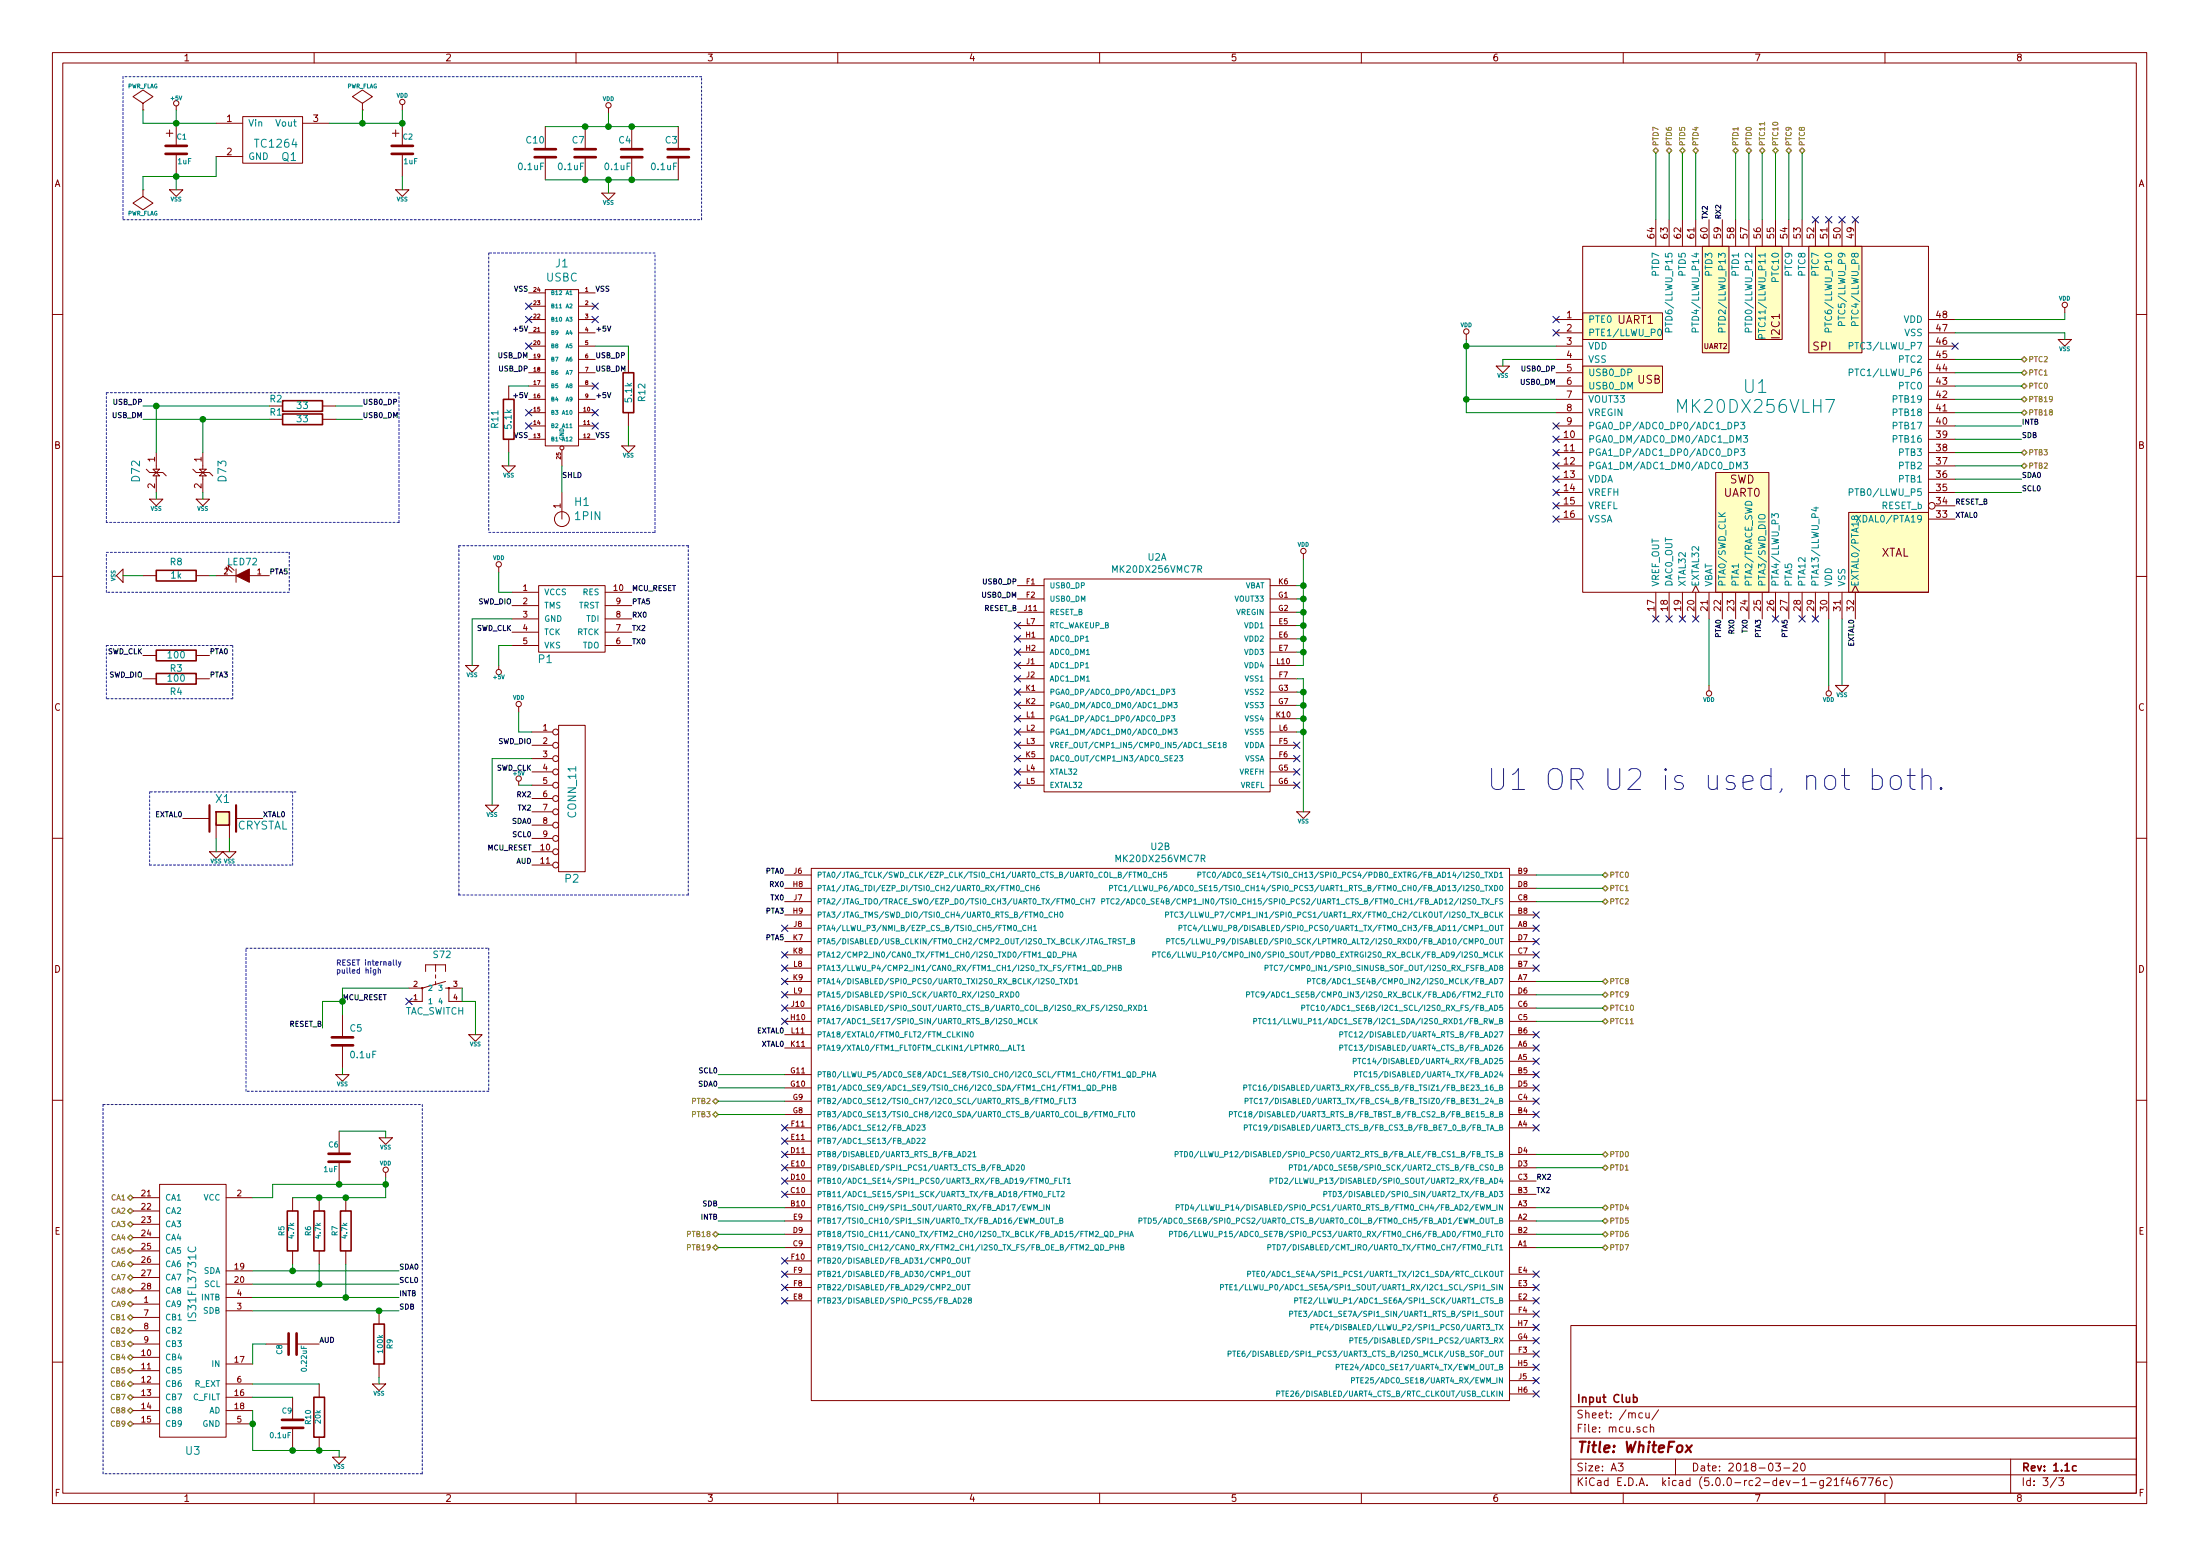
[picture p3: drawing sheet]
EESchema Schematic File Version 4
EELAYER 26 0
EELAYER END
$Descr A3 16535 11693
encoding utf-8
Sheet 3 3
Title "WhiteFox"
Date "2018-03-20"
Rev "1.1c"
Comp "Input Club"
Comment1 ""
Comment2 ""
Comment3 ""
Comment4 ""
$EndDescr
$Comp
L inputclub:R R8
U 1 1
P 1325 4325
F 0 "R8" V 1425 4325 50  0000 C CNN
F 1 "1k" V 1325 4325 50  0000 C CNN
F 2 "footprints:SMD-0402" V 1225 4325 60  0001 C CNN
F 3 "" H 1325 4325 60  0001 C CNN
	1    1325 4325
	0    1    -1   0   
$EndComp
$Comp
L inputclub:LED LED72
U 1 1
P 1825 4325
F 0 "LED72" H 1825 4225 50  0000 C CNN
F 1 "LED" V 1925 4475 50  0001 C CNN
F 2 "footprints:LED-0603" H 1825 4425 60  0001 C CNN
F 3 "" H 1825 4325 60  0001 C CNN
	1    1825 4325
	-1   0    0    1   
$EndComp
$Comp
L inputclub:C C5
U 1 1
P 2575 7825
F 0 "C5" H 2625 7925 50  0000 L CNN
F 1 "0.1uF" H 2625 7725 50  0000 L CNN
F 2 "footprints:SMD-0402" V 2475 7825 60  0001 C CNN
F 3 "" H 2575 7825 60  0001 C CNN
	1    2575 7825
	1    0    0    -1  
$EndComp
$Comp
L inputclub:C C4
U 1 1
P 4750 1150
F 0 "C4" H 4750 1250 50  0000 L CNN
F 1 "0.1uF" H 4750 1050 50  0000 L CNN
F 2 "footprints:SMD-0402" V 4600 1150 50  0001 C CNN
F 3 "" H 4750 1150 60  0001 C CNN
	1    4750 1150
	-1   0    0    -1  
$EndComp
Text HLabel 15200 3500 2    40   3State ~ 0
PTB2
Text HLabel 15200 3400 2    40   3State ~ 0
PTB3
$Comp
L inputclub:VSS #PWR01
U 1 1
P 4575 1450
F 0 "#PWR01" H 4575 1450 30  0001 C CNN
F 1 "VSS" H 4575 1380 30  0000 C CNN
F 2 "" H 4575 1450 60  0001 C CNN
F 3 "" H 4575 1450 60  0001 C CNN
	1    4575 1450
	1    0    0    -1  
$EndComp
$Comp
L inputclub:VSS #PWR03
U 1 1
P 3575 7775
F 0 "#PWR03" H 3575 7775 30  0001 C CNN
F 1 "VSS" H 3575 7705 30  0000 C CNN
F 2 "" H 3575 7775 60  0001 C CNN
F 3 "" H 3575 7775 60  0001 C CNN
	1    3575 7775
	1    0    0    -1  
$EndComp
$Comp
L inputclub:VSS #PWR04
U 1 1
P 2575 8075
F 0 "#PWR04" H 2575 8075 30  0001 C CNN
F 1 "VSS" H 2575 8005 30  0000 C CNN
F 2 "" H 2575 8075 60  0001 C CNN
F 3 "" H 2575 8075 60  0001 C CNN
	1    2575 8075
	1    0    0    -1  
$EndComp
$Comp
L inputclub:VSS #PWR05
U 1 1
P 925 4325
F 0 "#PWR05" H 925 4325 30  0001 C CNN
F 1 "VSS" H 925 4255 30  0000 C CNN
F 2 "" H 925 4325 60  0001 C CNN
F 3 "" H 925 4325 60  0001 C CNN
	1    925  4325
	0    1    -1   0   
$EndComp
NoConn ~ 3075 7525
Text HLabel 15200 2900 2    40   3State ~ 0
PTC0
$Comp
L inputclub:VDD #PWR06
U 1 1
P 4575 850
F 0 "#PWR06" H 4575 950 30  0001 C CNN
F 1 "VDD" H 4575 960 30  0000 C CNN
F 2 "" H 4575 850 60  0000 C CNN
F 3 "" H 4575 850 60  0000 C CNN
	1    4575 850 
	1    0    0    -1  
$EndComp
$Comp
L inputclub:R R2
U 1 1
P 2275 3050
F 0 "R2" V 2325 3250 50  0000 C CNN
F 1 "33" V 2275 3050 50  0000 C CNN
F 2 "footprints:SMD-0402" V 2175 3050 50  0001 C CNN
F 3 "" H 2275 3050 60  0001 C CNN
	1    2275 3050
	0    -1   -1   0   
$EndComp
$Comp
L inputclub:R R1
U 1 1
P 2275 3150
F 0 "R1" V 2325 3350 50  0000 C CNN
F 1 "33" V 2275 3150 50  0000 C CNN
F 2 "footprints:SMD-0402" V 2375 3150 50  0001 C CNN
F 3 "" H 2275 3150 60  0001 C CNN
	1    2275 3150
	0    -1   -1   0   
$EndComp
Text Label 4475 2800 0    39   ~ 0
USB_DM
Text Label 4475 2700 0    39   ~ 0
USB_DP
Text Label 1075 3050 2    39   ~ 0
USB_DP
$Comp
L inputclub:VSS #PWR09
U 1 1
P 3550 5000
F 0 "#PWR09" H 3550 5000 30  0001 C CNN
F 1 "VSS" H 3550 4930 30  0000 C CNN
F 2 "" H 3550 5000 60  0000 C CNN
F 3 "" H 3550 5000 60  0000 C CNN
	1    3550 5000
	1    0    0    -1  
$EndComp
Text Label 1075 4925 2    39   ~ 0
SWD_CLK
Text Label 1075 5100 2    39   ~ 0
SWD_DIO
Text Label 3850 4750 2    39   ~ 0
SWD_CLK
Text Label 3850 4550 2    39   ~ 0
SWD_DIO
$Comp
L inputclub:VSS #PWR010
U 1 1
P 1325 1425
F 0 "#PWR010" H 1325 1425 30  0001 C CNN
F 1 "VSS" H 1325 1355 30  0000 C CNN
F 2 "" H 1325 1425 60  0000 C CNN
F 3 "" H 1325 1425 60  0000 C CNN
	1    1325 1425
	1    0    0    -1  
$EndComp
$Comp
L inputclub:+5V #PWR011
U 1 1
P 3750 5000
F 0 "#PWR011" H 3750 5090 20  0001 C CNN
F 1 "+5V" H 3750 5090 30  0000 C CNN
F 2 "" H 3750 5000 60  0000 C CNN
F 3 "" H 3750 5000 60  0000 C CNN
	1    3750 5000
	-1   0    0    1   
$EndComp
$Comp
L inputclub:PWR_FLAG #FLG012
U 1 1
P 1075 825
F 0 "#FLG012" H 1075 920 30  0001 C CNN
F 1 "PWR_FLAG" H 1075 1005 30  0000 C CNN
F 2 "" H 1075 825 60  0000 C CNN
F 3 "" H 1075 825 60  0000 C CNN
	1    1075 825 
	1    0    0    -1  
$EndComp
$Comp
L inputclub:PWR_FLAG #FLG013
U 1 1
P 1075 1425
F 0 "#FLG013" H 1075 1520 30  0001 C CNN
F 1 "PWR_FLAG" H 1075 1605 30  0000 C CNN
F 2 "" H 1075 1425 60  0000 C CNN
F 3 "" H 1075 1425 60  0000 C CNN
	1    1075 1425
	-1   0    0    1   
$EndComp
NoConn ~ 12750 4650
NoConn ~ 12650 4650
NoConn ~ 12550 4650
NoConn ~ 12450 4650
Text HLabel 15200 3000 2    40   3State ~ 0
PTB19
Text HLabel 15200 3100 2    40   3State ~ 0
PTB18
Text HLabel 13250 1150 1    40   3State ~ 0
PTC11
Text HLabel 13450 1150 1    40   3State ~ 0
PTC9
Text HLabel 13350 1150 1    40   3State ~ 0
PTC10
Text Notes 2525 7325 0    40   ~ 0
RESET internally\npulled high
$Comp
L inputclub:VSS #PWR016
U 1 1
P 1625 6400
F 0 "#PWR016" H 1625 6400 30  0001 C CNN
F 1 "VSS" H 1625 6330 30  0000 C CNN
F 2 "~" H 1625 6400 60  0000 C CNN
F 3 "~" H 1625 6400 60  0000 C CNN
	1    1625 6400
	1    0    0    -1  
$EndComp
$Comp
L inputclub:VSS #PWR017
U 1 1
P 1725 6400
F 0 "#PWR017" H 1725 6400 30  0001 C CNN
F 1 "VSS" H 1725 6330 30  0000 C CNN
F 2 "~" H 1725 6400 60  0000 C CNN
F 3 "~" H 1725 6400 60  0000 C CNN
	1    1725 6400
	1    0    0    -1  
$EndComp
$Comp
L inputclub:CRYSTAL X1
U 1 1
P 1675 6150
F 0 "X1" H 1675 6300 60  0000 C CNN
F 1 "CRYSTAL" H 1975 6100 60  0000 C CNN
F 2 "footprints:NX3225SA" H 1675 6150 60  0001 C CNN
F 3 "~" H 1675 6150 60  0000 C CNN
	1    1675 6150
	1    0    0    -1  
$EndComp
Text HLabel 13150 1150 1    40   3State ~ 0
PTD0
Text HLabel 13050 1150 1    40   3State ~ 0
PTD1
Text HLabel 12750 1150 1    40   3State ~ 0
PTD4
Text HLabel 12650 1150 1    40   3State ~ 0
PTD5
Text HLabel 12550 1150 1    40   3State ~ 0
PTD6
Text HLabel 12450 1150 1    40   3State ~ 0
PTD7
Text Label 4000 6000 2    39   ~ 0
RX2
Text Label 4000 6100 2    39   ~ 0
TX2
Text HLabel 1000 9000 0    40   3State ~ 0
CA1
Text HLabel 1000 9100 0    40   3State ~ 0
CA2
Text HLabel 1000 9200 0    40   3State ~ 0
CA3
Text HLabel 1000 9300 0    40   3State ~ 0
CA4
Text HLabel 1000 9400 0    40   3State ~ 0
CA5
Text HLabel 1000 9500 0    40   3State ~ 0
CA6
Text HLabel 1000 9600 0    40   3State ~ 0
CA7
Text HLabel 1000 9700 0    40   3State ~ 0
CA8
Text HLabel 1000 9800 0    40   3State ~ 0
CA9
Text HLabel 1000 9900 0    40   3State ~ 0
CB1
Text HLabel 1000 10000 0    40   3State ~ 0
CB2
Text HLabel 1000 10100 0    40   3State ~ 0
CB3
Text HLabel 1000 10200 0    40   3State ~ 0
CB4
Text HLabel 1000 10300 0    40   3State ~ 0
CB5
Text HLabel 1000 10400 0    40   3State ~ 0
CB6
Text HLabel 1000 10500 0    40   3State ~ 0
CB7
Text HLabel 1000 10600 0    40   3State ~ 0
CB8
Text HLabel 1000 10700 0    40   3State ~ 0
CB9
$Comp
L inputclub:C C8
U 1 1
P 2200 10100
F 0 "C8" H 2200 10200 40  0000 L CNN
F 1 "0.22uF" H 2206 10015 40  0000 L CNN
F 2 "footprints:SMD-0402" H 2238 9950 30  0001 C CNN
F 3 "~" H 2200 10100 60  0000 C CNN
	1    2200 10100
	0    -1   1    0   
$EndComp
$Comp
L inputclub:C C6
U 1 1
P 2550 8700
F 0 "C6" H 2550 8800 40  0000 L CNN
F 1 "1uF" H 2556 8615 40  0000 L CNN
F 2 "footprints:SMD-0402" H 2588 8550 30  0001 C CNN
F 3 "~" H 2550 8700 60  0000 C CNN
	1    2550 8700
	-1   0    0    -1  
$EndComp
$Comp
L inputclub:VSS #PWR018
U 1 1
P 2900 8550
F 0 "#PWR018" H 2900 8550 30  0001 C CNN
F 1 "VSS" H 2900 8480 30  0000 C CNN
F 2 "~" H 2900 8550 60  0000 C CNN
F 3 "~" H 2900 8550 60  0000 C CNN
	1    2900 8550
	-1   0    0    -1  
$EndComp
$Comp
L inputclub:R R5
U 1 1
P 2200 9250
F 0 "R5" V 2280 9250 40  0000 C CNN
F 1 "4.7k" V 2207 9251 40  0000 C CNN
F 2 "footprints:SMD-0402" V 2130 9250 30  0001 C CNN
F 3 "~" H 2200 9250 30  0000 C CNN
	1    2200 9250
	-1   0    0    -1  
$EndComp
$Comp
L inputclub:R R6
U 1 1
P 2400 9250
F 0 "R6" V 2480 9250 40  0000 C CNN
F 1 "4.7k" V 2407 9251 40  0000 C CNN
F 2 "footprints:SMD-0402" V 2330 9250 30  0001 C CNN
F 3 "~" H 2400 9250 30  0000 C CNN
	1    2400 9250
	-1   0    0    -1  
$EndComp
$Comp
L inputclub:R R7
U 1 1
P 2600 9250
F 0 "R7" V 2680 9250 40  0000 C CNN
F 1 "4.7k" V 2607 9251 40  0000 C CNN
F 2 "footprints:SMD-0402" V 2530 9250 30  0001 C CNN
F 3 "~" H 2600 9250 30  0000 C CNN
	1    2600 9250
	-1   0    0    -1  
$EndComp
$Comp
L inputclub:R R9
U 1 1
P 2850 10100
F 0 "R9" V 2930 10100 40  0000 C CNN
F 1 "100k" V 2857 10101 40  0000 C CNN
F 2 "footprints:SMD-0402" V 2780 10100 30  0001 C CNN
F 3 "~" H 2850 10100 30  0000 C CNN
	1    2850 10100
	1    0    0    1   
$EndComp
$Comp
L inputclub:VSS #PWR019
U 1 1
P 2850 10400
F 0 "#PWR019" H 2850 10400 30  0001 C CNN
F 1 "VSS" H 2850 10330 30  0000 C CNN
F 2 "~" H 2850 10400 60  0000 C CNN
F 3 "~" H 2850 10400 60  0000 C CNN
	1    2850 10400
	-1   0    0    -1  
$EndComp
$Comp
L inputclub:R R10
U 1 1
P 2400 10650
F 0 "R10" V 2480 10650 40  0000 C CNN
F 1 "20k" V 2407 10651 40  0000 C CNN
F 2 "footprints:SMD-0402" V 2330 10650 30  0001 C CNN
F 3 "~" H 2400 10650 30  0000 C CNN
	1    2400 10650
	-1   0    0    -1  
$EndComp
$Comp
L inputclub:C C9
U 1 1
P 2200 10700
F 0 "C9" H 2200 10800 40  0000 L CNN
F 1 "0.1uF" H 2206 10615 40  0000 L CNN
F 2 "footprints:SMD-0402" H 2238 10550 30  0001 C CNN
F 3 "~" H 2200 10700 60  0000 C CNN
	1    2200 10700
	-1   0    0    -1  
$EndComp
$Comp
L inputclub:VSS #PWR020
U 1 1
P 2550 10950
F 0 "#PWR020" H 2550 10950 30  0001 C CNN
F 1 "VSS" H 2550 10880 30  0000 C CNN
F 2 "~" H 2550 10950 60  0000 C CNN
F 3 "~" H 2550 10950 60  0000 C CNN
	1    2550 10950
	-1   0    0    -1  
$EndComp
Text Label 15200 3700 0    39   ~ 0
SCL0
Text Label 15200 3600 0    39   ~ 0
SDA0
Text Label 3000 9550 0    39   ~ 0
SDA0
Text Label 3000 9650 0    39   ~ 0
SCL0
Text Label 15200 3300 0    39   ~ 0
SDB
Text Label 15200 3200 0    39   ~ 0
INTB
Text Label 3000 9750 0    39   ~ 0
INTB
Text Label 3000 9850 0    39   ~ 0
SDB
$Comp
L inputclub:IS31FL3731C U3
U 1 1
P 1450 9650
F 0 "U3" H 1450 8400 59  0000 C CNN
F 1 "IS31FL3731C" V 1450 9650 59  0000 C CNN
F 2 "footprints:SSOP-28" H 1450 9650 60  0001 C CNN
F 3 "~" H 1450 9650 60  0000 C CNN
F 4 "Dual-row" H 1220 8920 5   0001 L BNN "Field4"
	1    1450 9650
	-1   0    0    -1  
$EndComp
Text Label 4000 6200 2    39   ~ 0
SDA0
Text Label 4000 6300 2    39   ~ 0
SCL0
$Comp
L inputclub:TC1264 Q1
U 1 1
P 2075 1075
F 0 "Q1" H 2175 975 60  0000 C CNN
F 1 "TC1264" H 2075 1075 60  0000 C CNN
F 2 "footprints:SOT-223" H 2075 1075 60  0001 C CNN
F 3 "" H 2075 1075 60  0000 C CNN
	1    2075 1075
	1    0    0    -1  
$EndComp
$Comp
L inputclub:VDD #PWR021
U 1 1
P 3025 825
F 0 "#PWR021" H 3025 925 30  0001 C CNN
F 1 "VDD" H 3025 935 30  0000 C CNN
F 2 "" H 3025 825 60  0000 C CNN
F 3 "" H 3025 825 60  0000 C CNN
	1    3025 825 
	1    0    0    -1  
$EndComp
$Comp
L inputclub:CT C2
U 1 1
P 3025 1125
F 0 "C2" H 3025 1225 40  0000 L CNN
F 1 "1uF" H 3031 1040 40  0000 L CNN
F 2 "footprints:SMD-0402" H 3063 975 30  0001 C CNN
F 3 "" H 3025 1125 60  0000 C CNN
	1    3025 1125
	1    0    0    -1  
$EndComp
$Comp
L inputclub:VSS #PWR022
U 1 1
P 3025 1425
F 0 "#PWR022" H 3025 1425 30  0001 C CNN
F 1 "VSS" H 3025 1355 30  0000 C CNN
F 2 "" H 3025 1425 60  0000 C CNN
F 3 "" H 3025 1425 60  0000 C CNN
	1    3025 1425
	1    0    0    -1  
$EndComp
$Comp
L inputclub:+5V #PWR023
U 1 1
P 1325 825
F 0 "#PWR023" H 1325 915 20  0001 C CNN
F 1 "+5V" H 1325 915 30  0000 C CNN
F 2 "" H 1325 825 60  0000 C CNN
F 3 "" H 1325 825 60  0000 C CNN
	1    1325 825 
	1    0    0    -1  
$EndComp
$Comp
L inputclub:FLASH_HDR P1
U 1 1
P 4300 4650
F 0 "P1" H 4100 4350 59  0000 C CNN
F 1 "FLASH_HDR" V 4300 4650 59  0001 C CNN
F 2 "footprints:JLINK_NEEDLE" H 4300 4650 60  0001 C CNN
F 3 "" H 4300 4650 60  0000 C CNN
F 4 "Dual-row" H 4070 4420 5   0001 L BNN "Field4"
	1    4300 4650
	1    0    0    -1  
$EndComp
$Comp
L inputclub:VDD #PWR024
U 1 1
P 3750 4300
F 0 "#PWR024" H 3750 4400 30  0001 C CNN
F 1 "VDD" H 3750 4410 30  0000 C CNN
F 2 "" H 3750 4300 60  0000 C CNN
F 3 "" H 3750 4300 60  0000 C CNN
	1    3750 4300
	1    0    0    -1  
$EndComp
Text Label 4750 4750 0    39   ~ 0
TX2
Text Label 2025 4325 0    39   ~ 0
PTA5
Text Label 4750 4550 0    39   ~ 0
PTA5
Text Label 2575 7525 0    39   ~ 0
MCU_RESET
Text Label 4750 4450 0    39   ~ 0
MCU_RESET
$Comp
L inputclub:VSS #PWR025
U 1 1
P 3700 6050
F 0 "#PWR025" H 3700 6050 30  0001 C CNN
F 1 "VSS" H 3700 5980 30  0000 C CNN
F 2 "" H 3700 6050 60  0000 C CNN
F 3 "" H 3700 6050 60  0000 C CNN
	1    3700 6050
	1    0    0    -1  
$EndComp
Text Label 4000 5800 2    39   ~ 0
SWD_CLK
Text Label 4000 5600 2    39   ~ 0
SWD_DIO
$Comp
L inputclub:+5V #PWR026
U 1 1
P 3900 5900
F 0 "#PWR026" H 3900 5990 20  0001 C CNN
F 1 "+5V" H 3900 5990 30  0000 C CNN
F 2 "" H 3900 5900 60  0000 C CNN
F 3 "" H 3900 5900 60  0000 C CNN
	1    3900 5900
	1    0    0    -1  
$EndComp
$Comp
L inputclub:VDD #PWR027
U 1 1
P 3900 5350
F 0 "#PWR027" H 3900 5450 30  0001 C CNN
F 1 "VDD" H 3900 5460 30  0000 C CNN
F 2 "" H 3900 5350 60  0000 C CNN
F 3 "" H 3900 5350 60  0000 C CNN
	1    3900 5350
	1    0    0    -1  
$EndComp
Text Label 4000 6400 2    39   ~ 0
MCU_RESET
Text Label 2400 10100 0    39   ~ 0
AUD
Text Label 4000 6500 2    39   ~ 0
AUD
$Comp
L inputclub:CT C1
U 1 1
P 1325 1125
F 0 "C1" H 1325 1225 40  0000 L CNN
F 1 "1uF" H 1331 1040 40  0000 L CNN
F 2 "footprints:SMD-0402" H 1363 975 30  0001 C CNN
F 3 "" H 1325 1125 60  0000 C CNN
	1    1325 1125
	1    0    0    -1  
$EndComp
$Comp
L inputclub:PWR_FLAG #FLG028
U 1 1
P 2725 825
F 0 "#FLG028" H 2725 920 30  0001 C CNN
F 1 "PWR_FLAG" H 2725 1005 30  0000 C CNN
F 2 "" H 2725 825 60  0000 C CNN
F 3 "" H 2725 825 60  0000 C CNN
	1    2725 825 
	1    0    0    -1  
$EndComp
$Comp
L inputclub:R R4
U 1 1
P 1325 5100
F 0 "R4" V 1225 5100 50  0000 C CNN
F 1 "100" V 1325 5100 50  0000 C CNN
F 2 "footprints:SMD-0402" V 1225 5100 60  0001 C CNN
F 3 "" H 1325 5100 60  0001 C CNN
	1    1325 5100
	0    1    -1   0   
$EndComp
$Comp
L inputclub:R R3
U 1 1
P 1325 4925
F 0 "R3" V 1225 4925 50  0000 C CNN
F 1 "100" V 1325 4925 50  0000 C CNN
F 2 "footprints:SMD-0402" V 1225 4925 60  0001 C CNN
F 3 "" H 1325 4925 60  0001 C CNN
	1    1325 4925
	0    1    -1   0   
$EndComp
$Comp
L inputclub:VDD #PWR029
U 1 1
P 2900 8850
F 0 "#PWR029" H 2900 8950 30  0001 C CNN
F 1 "VDD" H 2900 8960 30  0000 C CNN
F 2 "" H 2900 8850 60  0000 C CNN
F 3 "" H 2900 8850 60  0000 C CNN
	1    2900 8850
	-1   0    0    -1  
$EndComp
NoConn ~ 11700 3600
NoConn ~ 11700 3700
NoConn ~ 11700 3800
NoConn ~ 11700 3900
$Comp
L inputclub:TAC_SWITCH S72
U 1 1
P 3275 7425
F 0 "S72" H 3250 7650 50  0000 L BNN
F 1 "TAC_SWITCH" H 3050 7225 50  0000 L BNN
F 2 "footprints:TACT_5.2x5.2" H 3275 7575 50  0001 C CNN
F 3 "" H 3275 7425 60  0000 C CNN
	1    3275 7425
	1    0    0    -1  
$EndComp
Text HLabel 13550 1150 1    40   3State ~ 0
PTC8
Text HLabel 15200 2800 2    40   3State ~ 0
PTC1
Text HLabel 15200 2700 2    40   3State ~ 0
PTC2
$Comp
L inputclub:CONN_11 P2
U 1 1
P 4300 6000
F 0 "P2" H 4300 5400 59  0000 C CNN
F 1 "CONN_11" V 4300 6050 59  0000 C CNN
F 2 "footprints:HEADER_1x11" H 4300 6050 60  0001 C CNN
F 3 "" H 4300 6050 60  0000 C CNN
F 4 "Single-row" H 4220 5570 5   0001 L BNN "Field4"
	1    4300 6000
	1    0    0    -1  
$EndComp
Text Label 12850 1650 1    39   ~ 0
TX2
Text Label 12950 1650 1    39   ~ 0
RX2
NoConn ~ 11700 2400
NoConn ~ 11700 2500
Text Label 4750 4850 0    39   ~ 0
TX0
Text Label 4750 4650 0    39   ~ 0
RX0
$Comp
L inputclub:MK20DX256VLH7 U1
U 1 1
P 13200 3150
F 0 "U1" H 13200 3400 97  0000 C CNN
F 1 "MK20DX256VLH7" H 13200 3250 97  0000 C CNN
F 2 "footprints:LQFP64" H 13200 3150 60  0001 C CNN
F 3 "~" H 13200 3150 60  0000 C CNN
	1    13200 3150
	1    0    0    -1  
$EndComp
Text Label 13050 4650 3    39   ~ 0
RX0
Text Label 13150 4650 3    39   ~ 0
TX0
$Comp
L inputclub:1PIN H1
U 1 1
P 4225 3900
F 0 "H1" V 4093 3988 60  0000 L CNN
F 1 "1PIN" V 4199 3988 60  0000 L CNN
F 2 "footprints:1PAD_5.5" H 4225 3900 60  0001 C CNN
F 3 "" H 4225 3900 60  0000 C CNN
	1    4225 3900
	0    1    1    0   
$EndComp
$Comp
L inputclub:USBC J1
U 1 1
P 4225 2750
F 0 "J1" H 4225 3525 60  0000 C CNN
F 1 "USBC" H 4225 3419 60  0000 C CNN
F 2 "footprints:E8124-010-01" H 4375 3125 60  0001 C CNN
F 3 "" H 4375 3125 60  0000 C CNN
	1    4225 2750
	1    0    0    -1  
$EndComp
Text Label 1075 3150 2    39   ~ 0
USB_DM
Text Label 3975 2700 2    39   ~ 0
USB_DM
Text Label 3975 2800 2    39   ~ 0
USB_DP
Text Label 4475 3000 0    39   ~ 0
+5V
Text Label 3975 3000 2    39   ~ 0
+5V
Text Label 3975 2500 2    39   ~ 0
+5V
Text Label 4475 2500 0    39   ~ 0
+5V
Text Label 4475 2200 0    39   ~ 0
VSS
Text Label 3975 2200 2    39   ~ 0
VSS
Text Label 4475 3300 0    39   ~ 0
VSS
Text Label 3975 3300 2    39   ~ 0
VSS
$Comp
L inputclub:R R12
U 1 1
P 4725 2950
F 0 "R12" V 4825 2950 50  0000 C CNN
F 1 "5.1k" V 4725 2950 50  0000 C CNN
F 2 "footprints:SMD-0402" V 4625 2950 50  0001 C CNN
F 3 "" H 4725 2950 60  0001 C CNN
	1    4725 2950
	1    0    0    -1  
$EndComp
$Comp
L inputclub:R R11
U 1 1
P 3825 3150
F 0 "R11" V 3925 3150 50  0000 C CNN
F 1 "5.1k" V 3825 3150 50  0000 C CNN
F 2 "footprints:SMD-0402" V 3725 3150 50  0001 C CNN
F 3 "" H 3825 3150 60  0001 C CNN
	1    3825 3150
	-1   0    0    1   
$EndComp
$Comp
L inputclub:VSS #PWR031
U 1 1
P 4725 3350
F 0 "#PWR031" H 4725 3350 30  0001 C CNN
F 1 "VSS" H 4725 3280 30  0000 C CNN
F 2 "" H 4725 3350 60  0000 C CNN
F 3 "" H 4725 3350 60  0000 C CNN
	1    4725 3350
	1    0    0    -1  
$EndComp
$Comp
L inputclub:VSS #PWR032
U 1 1
P 3825 3500
F 0 "#PWR032" H 3825 3500 30  0001 C CNN
F 1 "VSS" H 3825 3430 30  0000 C CNN
F 2 "" H 3825 3500 60  0000 C CNN
F 3 "" H 3825 3500 60  0000 C CNN
	1    3825 3500
	1    0    0    -1  
$EndComp
NoConn ~ 4475 2300
NoConn ~ 4475 2400
NoConn ~ 3975 2300
NoConn ~ 3975 2400
NoConn ~ 3975 3100
NoConn ~ 3975 3200
NoConn ~ 4475 3200
NoConn ~ 4475 3100
NoConn ~ 3975 2600
NoConn ~ 4475 2900
$Comp
L inputclub:VSS #PWR033
U 1 1
P 1525 3750
F 0 "#PWR033" H 1525 3750 30  0001 C CNN
F 1 "VSS" H 1525 3680 30  0000 C CNN
F 2 "" H 1525 3750 60  0001 C CNN
F 3 "" H 1525 3750 60  0001 C CNN
	1    1525 3750
	1    0    0    -1  
$EndComp
$Comp
L inputclub:VSS #PWR034
U 1 1
P 1175 3750
F 0 "#PWR034" H 1175 3750 30  0001 C CNN
F 1 "VSS" H 1175 3680 30  0000 C CNN
F 2 "" H 1175 3750 60  0001 C CNN
F 3 "" H 1175 3750 60  0001 C CNN
	1    1175 3750
	1    0    0    -1  
$EndComp
$Comp
L inputclub:ESD_BIDIR_1CH D73
U 1 1
P 1525 3550
F 0 "D73" H 1425 3700 60  0000 L CNN
F 1 "ESD_BIDIR_1CH" H 1525 3675 60  0001 C CNN
F 2 "footprints:SMD-0402" H 1675 3550 60  0001 C CNN
F 3 "" H 1675 3550 60  0001 C CNN
	1    1525 3550
	0    1    1    0   
$EndComp
$Comp
L inputclub:ESD_BIDIR_1CH D72
U 1 1
P 1175 3550
F 0 "D72" H 1075 3400 60  0000 L CNN
F 1 "ESD_BIDIR_1CH" H 1175 3675 60  0001 C CNN
F 2 "footprints:SMD-0402" H 1325 3550 60  0001 C CNN
F 3 "" H 1325 3550 60  0001 C CNN
	1    1175 3550
	0    1    1    0   
$EndComp
$Comp
L inputclub:MK20DX256VMC7R U2
U 1 1
P 8700 4950
F 0 "U2" H 8700 5715 50  0000 C CNN
F 1 "MK20DX256VMC7R" H 8700 5624 50  0000 C CNN
F 2 "footprints:MAPBGA121" H 6075 3075 50  0001 L BNN
F 3 "LFBGA-121 NXP Semiconductors" H 6075 3075 50  0001 L BNN
F 4 "6.74 USD" H 6075 3075 50  0001 L BNN "Price"
F 5 "Good" H 6075 3075 50  0001 L BNN "Availability"
F 6 "MCU 32-Bit K20 ARM Cortex M4 RISC 256KB Flash 1.8V/2.5V/3.3V 121-Pin MAP-BGA T/R" H 6075 3075 50  0001 L BNN "Description"
F 7 "MK20DX256VMC7R" H 6075 3075 50  0001 L BNN "MP"
F 8 "NXP Semiconductors" H 6075 3075 50  0001 L BNN "MF"
	1    8700 4950
	1    0    0    -1  
$EndComp
$Comp
L inputclub:C C3
U 1 1
P 5100 1150
F 0 "C3" H 5100 1250 50  0000 L CNN
F 1 "0.1uF" H 5100 1050 50  0000 L CNN
F 2 "footprints:SMD-0402" V 5000 1150 50  0001 C CNN
F 3 "" H 5100 1150 60  0001 C CNN
	1    5100 1150
	-1   0    0    -1  
$EndComp
$Comp
L inputclub:C C7
U 1 1
P 4400 1150
F 0 "C7" H 4400 1250 50  0000 L CNN
F 1 "0.1uF" H 4400 1050 50  0000 L CNN
F 2 "footprints:SMD-0402" V 4250 1150 50  0001 C CNN
F 3 "" H 4400 1150 60  0001 C CNN
	1    4400 1150
	-1   0    0    -1  
$EndComp
$Comp
L inputclub:C C10
U 1 1
P 4100 1150
F 0 "C10" H 4100 1250 50  0000 L CNN
F 1 "0.1uF" H 4100 1050 50  0000 L CNN
F 2 "footprints:SMD-0402" V 3950 1150 50  0001 C CNN
F 3 "" H 4100 1150 60  0001 C CNN
	1    4100 1150
	-1   0    0    -1  
$EndComp
NoConn ~ 9750 5600
NoConn ~ 9750 5700
NoConn ~ 9750 5800
NoConn ~ 9750 5900
NoConn ~ 7650 4700
NoConn ~ 7650 4800
NoConn ~ 7650 4900
NoConn ~ 7650 5000
NoConn ~ 7650 5100
NoConn ~ 7650 5200
NoConn ~ 7650 5300
NoConn ~ 7650 5400
NoConn ~ 7650 5500
NoConn ~ 7650 5600
NoConn ~ 7650 5700
NoConn ~ 7650 5800
NoConn ~ 7650 5900
Text Label 2725 3050 0    39   ~ 0
USB0_DP
Text Label 2725 3150 0    39   ~ 0
USB0_DM
Text Label 7650 4400 2    39   ~ 0
USB0_DP
Text Label 7650 4500 2    39   ~ 0
USB0_DM
Text Label 2425 7725 2    39   ~ 0
RESET_B
Text Label 14700 3800 0    39   ~ 0
RESET_B
Text Label 14700 3900 0    39   ~ 0
XTAL0
Text Label 13950 4650 3    39   ~ 0
EXTAL0
Text Label 1375 6150 2    39   ~ 0
EXTAL0
Text Label 1975 6150 0    39   ~ 0
XTAL0
Text Label 5900 7775 2    39   ~ 0
EXTAL0
$Comp
L inputclub:MK20DX256VMC7R U2
U 2 1
P 8725 8300
F 0 "U2" H 8725 10240 50  0000 C CNN
F 1 "MK20DX256VMC7R" H 8725 10149 50  0000 C CNN
F 2 "footprints:MAPBGA121" H 6100 6425 50  0001 L BNN
F 3 "LFBGA-121 NXP Semiconductors" H 6100 6425 50  0001 L BNN
F 4 "6.74 USD" H 6100 6425 50  0001 L BNN "Price"
F 5 "Good" H 6100 6425 50  0001 L BNN "Availability"
F 6 "MCU 32-Bit K20 ARM Cortex M4 RISC 256KB Flash 1.8V/2.5V/3.3V 121-Pin MAP-BGA T/R" H 6100 6425 50  0001 L BNN "Description"
F 7 "MK20DX256VMC7R" H 6100 6425 50  0001 L BNN "MP"
F 8 "NXP Semiconductors" H 6100 6425 50  0001 L BNN "MF"
	2    8725 8300
	1    0    0    -1  
$EndComp
Text Label 5900 7875 2    39   ~ 0
XTAL0
Text Label 11700 2800 2    39   ~ 0
USB0_DP
Text Label 11700 2900 2    39   ~ 0
USB0_DM
NoConn ~ 11700 3200
NoConn ~ 11700 3300
NoConn ~ 11700 3400
NoConn ~ 11700 3500
Connection ~ 4750 950 
Connection ~ 4400 950 
Connection ~ 4400 1350
Connection ~ 4750 1350
Wire Wire Line
	4575 1350 4575 1450
Wire Wire Line
	4575 950  4575 850 
Wire Wire Line
	1175 3700 1175 3750
Wire Wire Line
	1525 3700 1525 3750
Connection ~ 1525 3150
Wire Wire Line
	1525 3150 1525 3400
Connection ~ 1175 3050
Wire Wire Line
	1175 3050 1175 3400
Wire Wire Line
	1075 3150 1525 3150
Wire Wire Line
	2025 3050 1175 3050
Wire Wire Line
	1075 925  1325 925 
Wire Wire Line
	1075 1325 1325 1325
Wire Wire Line
	3825 3400 3825 3500
Wire Wire Line
	4725 3200 4725 3350
Wire Wire Line
	3975 2900 3825 2900
Wire Wire Line
	4725 2600 4725 2700
Wire Wire Line
	4475 2600 4725 2600
Wire Wire Line
	4225 3700 4225 3500
Wire Wire Line
	2550 8500 2900 8500
Wire Wire Line
	1900 10100 2000 10100
Wire Wire Line
	1900 10250 1900 10100
Wire Wire Line
	2725 925  2725 825 
Wire Wire Line
	3025 925  3025 825 
Connection ~ 2725 925 
Wire Wire Line
	3025 925  2725 925 
Connection ~ 1325 925 
Wire Wire Line
	1325 1425 1325 1325
Wire Wire Line
	1625 1325 1625 1175
Wire Wire Line
	4000 5900 3900 5900
Wire Wire Line
	3700 5700 3700 6050
Wire Wire Line
	4000 5700 3700 5700
Wire Wire Line
	3900 5500 3900 5350
Wire Wire Line
	4000 5500 3900 5500
Wire Wire Line
	3850 4850 3750 4850
Wire Wire Line
	3750 4850 3750 5000
Wire Wire Line
	3550 4650 3550 5000
Wire Wire Line
	3850 4650 3550 4650
Wire Wire Line
	3750 4450 3750 4300
Wire Wire Line
	3850 4450 3750 4450
Wire Wire Line
	1325 825  1325 925 
Connection ~ 3025 925 
Wire Wire Line
	3025 1425 3025 1325
Connection ~ 1325 1325
Wire Wire Line
	2425 7525 2575 7525
Wire Wire Line
	2425 7725 2425 7525
Connection ~ 1900 10700
Connection ~ 2200 10900
Wire Wire Line
	1900 10900 1900 10700
Connection ~ 2400 9000
Connection ~ 2600 9000
Connection ~ 2850 9850
Wire Wire Line
	1900 10400 2400 10400
Connection ~ 2900 8900
Wire Wire Line
	1900 9550 2200 9550
Wire Wire Line
	1900 9650 2400 9650
Wire Wire Line
	1900 9750 2600 9750
Wire Wire Line
	1900 9850 2850 9850
Wire Wire Line
	2550 10900 2400 10900
Connection ~ 2400 10900
Wire Wire Line
	2550 10900 2550 10950
Wire Wire Line
	1900 10500 2200 10500
Wire Wire Line
	2850 10350 2850 10400
Wire Wire Line
	2900 9000 2600 9000
Connection ~ 2600 9750
Wire Wire Line
	2600 9750 2600 9500
Connection ~ 2400 9650
Wire Wire Line
	2400 9650 2400 9500
Connection ~ 2200 9550
Wire Wire Line
	2200 9550 2200 9500
Wire Wire Line
	2050 9000 2050 8900
Wire Wire Line
	1900 9000 2050 9000
Wire Wire Line
	3575 7775 3575 7525
Wire Wire Line
	3575 7525 3475 7525
Wire Wire Line
	2575 8025 2575 8075
Wire Wire Line
	12450 1650 12450 1150
Wire Wire Line
	12550 1650 12550 1150
Wire Wire Line
	12650 1150 12650 1650
Wire Wire Line
	15200 2700 14700 2700
Wire Wire Line
	14700 3700 15200 3700
Wire Wire Line
	15200 3600 14700 3600
Wire Wire Line
	14700 3500 15200 3500
Wire Wire Line
	15200 3400 14700 3400
Wire Wire Line
	3475 7525 3475 7425
Wire Wire Line
	12750 1650 12750 1150
Wire Wire Line
	1075 4325 925  4325
Wire Wire Line
	1625 4325 1575 4325
Wire Wire Line
	2575 7425 2575 7525
Wire Wire Line
	3075 7425 2575 7425
Connection ~ 2575 7525
Wire Wire Line
	14700 2800 15200 2800
Wire Wire Line
	15200 3200 14700 3200
Wire Wire Line
	15200 2900 14700 2900
Wire Wire Line
	2725 3150 2525 3150
Wire Wire Line
	2725 3050 2525 3050
Wire Wire Line
	15200 3300 14700 3300
Wire Wire Line
	1075 825  1075 925 
Wire Wire Line
	1075 1425 1075 1325
Wire Wire Line
	13150 1650 13150 1150
Wire Wire Line
	15200 3000 14700 3000
Wire Wire Line
	15200 3100 14700 3100
Wire Wire Line
	13550 1650 13550 1150
Wire Wire Line
	13250 1650 13250 1150
Wire Wire Line
	13350 1150 13350 1650
Wire Wire Line
	13450 1650 13450 1150
Wire Wire Line
	1625 6300 1625 6400
Wire Wire Line
	1725 6300 1725 6400
Wire Wire Line
	13050 1650 13050 1150
Wire Wire Line
	2050 8900 2550 8900
Wire Wire Line
	2900 8500 2900 8550
Wire Wire Line
	2900 8850 2900 8900
Connection ~ 2550 8900
Wire Wire Line
	9750 5000 9800 5000
Wire Wire Line
	9800 5000 9800 4900
Wire Wire Line
	9750 4400 9800 4400
Connection ~ 9800 4400
Wire Wire Line
	9750 4500 9800 4500
Connection ~ 9800 4500
Wire Wire Line
	9750 4600 9800 4600
Connection ~ 9800 4600
Wire Wire Line
	9750 4700 9800 4700
Connection ~ 9800 4700
Wire Wire Line
	9750 4800 9800 4800
Connection ~ 9800 4800
Wire Wire Line
	9750 4900 9800 4900
Connection ~ 9800 4900
Wire Wire Line
	9750 5100 9800 5100
Wire Wire Line
	9800 5100 9800 5200
Wire Wire Line
	9750 5200 9800 5200
Connection ~ 9800 5200
Wire Wire Line
	9750 5300 9800 5300
Connection ~ 9800 5300
Wire Wire Line
	9750 5400 9800 5400
Connection ~ 9800 5400
Wire Wire Line
	9750 5500 9800 5500
Connection ~ 9800 5500
Wire Wire Line
	4100 950  4400 950 
Wire Wire Line
	4100 1350 4400 1350
Connection ~ 4575 1350
Connection ~ 4575 950 
$Comp
L inputclub:VSS #PWR02
U 1 1
P 9800 6100
F 0 "#PWR02" H 9800 6100 30  0001 C CNN
F 1 "VSS" H 9800 6030 30  0000 C CNN
F 2 "" H 9800 6100 60  0001 C CNN
F 3 "" H 9800 6100 60  0001 C CNN
	1    9800 6100
	1    0    0    -1  
$EndComp
$Comp
L inputclub:VDD #PWR07
U 1 1
P 9800 4200
F 0 "#PWR07" H 9800 4300 30  0001 C CNN
F 1 "VDD" H 9800 4310 30  0000 C CNN
F 2 "" H 9800 4200 60  0000 C CNN
F 3 "" H 9800 4200 60  0000 C CNN
	1    9800 4200
	1    0    0    -1  
$EndComp
$Comp
L inputclub:VSS #PWR08
U 1 1
P 11300 2750
F 0 "#PWR08" H 11300 2750 30  0001 C CNN
F 1 "VSS" H 11300 2680 30  0000 C CNN
F 2 "" H 11300 2750 60  0001 C CNN
F 3 "" H 11300 2750 60  0001 C CNN
	1    11300 2750
	1    0    0    -1  
$EndComp
$Comp
L inputclub:VDD #PWR012
U 1 1
P 12850 5150
F 0 "#PWR012" H 12850 5250 30  0001 C CNN
F 1 "VDD" H 12850 5260 30  0000 C CNN
F 2 "" H 12850 5150 60  0000 C CNN
F 3 "" H 12850 5150 60  0000 C CNN
	1    12850 5150
	-1   0    0    1   
$EndComp
Wire Wire Line
	12850 4650 12850 5150
Wire Wire Line
	11025 2600 11700 2600
Wire Wire Line
	11025 2550 11025 2600
Wire Wire Line
	11700 2700 11300 2700
Wire Wire Line
	11300 2700 11300 2750
$Comp
L inputclub:VDD #PWR013
U 1 1
P 11025 2550
F 0 "#PWR013" H 11025 2650 30  0001 C CNN
F 1 "VDD" H 11025 2660 30  0000 C CNN
F 2 "" H 11025 2550 60  0000 C CNN
F 3 "" H 11025 2550 60  0000 C CNN
	1    11025 2550
	1    0    0    -1  
$EndComp
$Comp
L inputclub:VDD #PWR014
U 1 1
P 13750 5150
F 0 "#PWR014" H 13750 5250 30  0001 C CNN
F 1 "VDD" H 13750 5260 30  0000 C CNN
F 2 "" H 13750 5150 60  0000 C CNN
F 3 "" H 13750 5150 60  0000 C CNN
	1    13750 5150
	-1   0    0    1   
$EndComp
Wire Wire Line
	13750 4650 13750 5150
$Comp
L inputclub:VSS #PWR015
U 1 1
P 15525 2550
F 0 "#PWR015" H 15525 2550 30  0001 C CNN
F 1 "VSS" H 15525 2480 30  0000 C CNN
F 2 "" H 15525 2550 60  0001 C CNN
F 3 "" H 15525 2550 60  0001 C CNN
	1    15525 2550
	-1   0    0    -1  
$EndComp
Wire Wire Line
	14700 2400 15525 2400
Wire Wire Line
	15525 2400 15525 2350
Wire Wire Line
	14700 2500 15525 2500
Wire Wire Line
	15525 2500 15525 2550
$Comp
L inputclub:VDD #PWR028
U 1 1
P 15525 2350
F 0 "#PWR028" H 15525 2450 30  0001 C CNN
F 1 "VDD" H 15525 2460 30  0000 C CNN
F 2 "" H 15525 2350 60  0000 C CNN
F 3 "" H 15525 2350 60  0000 C CNN
	1    15525 2350
	-1   0    0    -1  
$EndComp
$Comp
L inputclub:VSS #PWR030
U 1 1
P 13850 5150
F 0 "#PWR030" H 13850 5150 30  0001 C CNN
F 1 "VSS" H 13850 5080 30  0000 C CNN
F 2 "" H 13850 5150 60  0001 C CNN
F 3 "" H 13850 5150 60  0001 C CNN
	1    13850 5150
	-1   0    0    -1  
$EndComp
Wire Wire Line
	13850 4650 13850 5150
Wire Wire Line
	11025 3000 11700 3000
Connection ~ 11025 2600
Wire Wire Line
	11025 3100 11700 3100
Connection ~ 11025 3000
Text Label 5900 7075 2    39   ~ 0
PTA5
Text Label 13450 4650 3    39   ~ 0
PTA5
Text Label 1575 5100 0    39   ~ 0
PTA3
Text Label 1575 4925 0    39   ~ 0
PTA0
Text Label 13250 4650 3    39   ~ 0
PTA3
Text Label 12950 4650 3    39   ~ 0
PTA0
Text Label 5900 6575 2    39   ~ 0
PTA0
Text Label 5900 6875 2    39   ~ 0
PTA3
Text HLabel 12050 7675 2    40   3State ~ 0
PTC11
Text HLabel 12050 7475 2    40   3State ~ 0
PTC9
Text HLabel 12050 7575 2    40   3State ~ 0
PTC10
Text HLabel 12050 8675 2    40   3State ~ 0
PTD0
Text HLabel 12050 8775 2    40   3State ~ 0
PTD1
Text HLabel 12050 9075 2    40   3State ~ 0
PTD4
Text HLabel 12050 9175 2    40   3State ~ 0
PTD5
Text HLabel 12050 9275 2    40   3State ~ 0
PTD6
Text HLabel 12050 9375 2    40   3State ~ 0
PTD7
Text HLabel 12050 7375 2    40   3State ~ 0
PTC8
Text Label 11550 8975 0    39   ~ 0
TX2
Text Label 11550 8875 0    39   ~ 0
RX2
Wire Wire Line
	11550 9375 12050 9375
Wire Wire Line
	11550 9275 12050 9275
Wire Wire Line
	12050 9175 11550 9175
Wire Wire Line
	11550 9075 12050 9075
Wire Wire Line
	11550 8675 12050 8675
Wire Wire Line
	11550 7375 12050 7375
Wire Wire Line
	11550 7675 12050 7675
Wire Wire Line
	12050 7575 11550 7575
Wire Wire Line
	11550 7475 12050 7475
Wire Wire Line
	11550 8775 12050 8775
Text HLabel 5400 8275 0    40   3State ~ 0
PTB2
Text HLabel 5400 8375 0    40   3State ~ 0
PTB3
Text HLabel 12050 6575 2    40   3State ~ 0
PTC0
Text HLabel 5400 9375 0    40   3State ~ 0
PTB19
Text HLabel 5400 9275 0    40   3State ~ 0
PTB18
Text Label 5400 8075 2    39   ~ 0
SCL0
Text Label 5400 8175 2    39   ~ 0
SDA0
Text Label 5400 9075 2    39   ~ 0
SDB
Text Label 5400 9175 2    39   ~ 0
INTB
Text HLabel 12050 6675 2    40   3State ~ 0
PTC1
Text HLabel 12050 6775 2    40   3State ~ 0
PTC2
Wire Wire Line
	12050 6775 11550 6775
Wire Wire Line
	5900 8075 5400 8075
Wire Wire Line
	5400 8175 5900 8175
Wire Wire Line
	5900 8275 5400 8275
Wire Wire Line
	5400 8375 5900 8375
Wire Wire Line
	11550 6675 12050 6675
Wire Wire Line
	5400 9175 5900 9175
Wire Wire Line
	12050 6575 11550 6575
Wire Wire Line
	5400 9075 5900 9075
Wire Wire Line
	5400 9375 5900 9375
Wire Wire Line
	5400 9275 5900 9275
Text Label 7650 4600 2    39   ~ 0
RESET_B
NoConn ~ 11550 7775
NoConn ~ 11550 7875
NoConn ~ 11550 7975
NoConn ~ 11550 8075
NoConn ~ 11550 8175
NoConn ~ 11550 8275
NoConn ~ 11550 8375
NoConn ~ 11550 8475
NoConn ~ 11550 9575
NoConn ~ 11550 9675
NoConn ~ 11550 9775
NoConn ~ 11550 9875
NoConn ~ 11550 9975
NoConn ~ 11550 10075
NoConn ~ 11550 10175
NoConn ~ 11550 10275
NoConn ~ 11550 10375
NoConn ~ 11550 10475
NoConn ~ 5900 9775
NoConn ~ 5900 9675
NoConn ~ 5900 9575
NoConn ~ 5900 9475
NoConn ~ 5900 8975
NoConn ~ 5900 8875
NoConn ~ 5900 8775
NoConn ~ 5900 8675
NoConn ~ 5900 8575
NoConn ~ 5900 8475
NoConn ~ 5900 7675
NoConn ~ 5900 7575
NoConn ~ 5900 7475
NoConn ~ 5900 7375
NoConn ~ 5900 6975
NoConn ~ 5900 7175
NoConn ~ 5900 7275
NoConn ~ 13650 4650
NoConn ~ 13550 4650
NoConn ~ 13350 4650
NoConn ~ 11550 6875
NoConn ~ 11550 6975
NoConn ~ 11550 7075
NoConn ~ 11550 7175
NoConn ~ 11550 7275
NoConn ~ 14700 2600
NoConn ~ 13950 1650
NoConn ~ 13850 1650
NoConn ~ 13750 1650
NoConn ~ 13650 1650
Text Label 4225 3600 0    39   ~ 0
SHLD
Wire Notes Line
	2225 5950 1125 5950
Wire Notes Line
	1125 5950 1125 6500
Wire Notes Line
	1125 6500 2200 6500
Wire Notes Line
	2200 6500 2200 5950
Wire Notes Line
	3450 4100 3450 6725
Wire Notes Line
	3450 6725 5175 6725
Wire Notes Line
	5175 6725 5175 4100
Wire Notes Line
	5175 4100 3450 4100
Wire Notes Line
	800  4850 1750 4850
Wire Notes Line
	1750 4850 1750 5250
Wire Notes Line
	1750 5250 800  5250
Wire Notes Line
	800  5250 800  4850
Wire Notes Line
	800  4150 2175 4150
Wire Notes Line
	2175 4150 2175 4450
Wire Notes Line
	2175 4450 800  4450
Wire Notes Line
	800  4450 800  4150
Wire Notes Line
	800  2950 3000 2950
Wire Notes Line
	3000 2950 3000 3925
Wire Notes Line
	3000 3925 800  3925
Wire Notes Line
	800  3925 800  2950
Wire Notes Line
	3675 7125 3675 8200
Wire Notes Line
	3675 8200 1850 8200
Wire Notes Line
	1850 8200 1850 7125
Wire Notes Line
	1850 7125 3675 7125
Wire Notes Line
	775  8300 3175 8300
Wire Notes Line
	3175 8300 3175 11075
Wire Notes Line
	3175 11075 775  11075
Wire Notes Line
	775  11075 775  8300
Text Notes 11175 5950 0    157  ~ 0
U1 OR U2 is used, not both.
Wire Notes Line
	925  575  925  1650
Wire Notes Line
	925  1650 5275 1650
Wire Notes Line
	5275 1650 5275 575 
Wire Notes Line
	5275 575  925  575 
Wire Notes Line
	3675 1900 3675 4000
Wire Notes Line
	3675 4000 4925 4000
Wire Notes Line
	4925 4000 4925 1900
Wire Notes Line
	4925 1900 3675 1900
Text Label 5900 6675 2    39   ~ 0
RX0
Text Label 5900 6775 2    39   ~ 0
TX0
Wire Wire Line
	4750 950  5100 950 
Wire Wire Line
	4400 950  4575 950 
Wire Wire Line
	4400 1350 4575 1350
Wire Wire Line
	4750 1350 5100 1350
Wire Wire Line
	1525 3150 2025 3150
Wire Wire Line
	1175 3050 1075 3050
Wire Wire Line
	2725 925  2475 925 
Wire Wire Line
	1325 925  1625 925 
Wire Wire Line
	1325 1325 1625 1325
Wire Wire Line
	1900 10700 1900 10600
Wire Wire Line
	2200 10900 1900 10900
Wire Wire Line
	2400 9000 2200 9000
Wire Wire Line
	2600 9000 2400 9000
Wire Wire Line
	2850 9850 3000 9850
Wire Wire Line
	2900 8900 2900 9000
Wire Wire Line
	2400 10900 2200 10900
Wire Wire Line
	2600 9750 3000 9750
Wire Wire Line
	2400 9650 3000 9650
Wire Wire Line
	2200 9550 3000 9550
Wire Wire Line
	2575 7525 2575 7625
Wire Wire Line
	2550 8900 2900 8900
Wire Wire Line
	9800 4400 9800 4200
Wire Wire Line
	9800 4500 9800 4400
Wire Wire Line
	9800 4600 9800 4500
Wire Wire Line
	9800 4700 9800 4600
Wire Wire Line
	9800 4800 9800 4700
Wire Wire Line
	9800 4900 9800 4800
Wire Wire Line
	9800 5200 9800 5300
Wire Wire Line
	9800 5300 9800 5400
Wire Wire Line
	9800 5400 9800 5500
Wire Wire Line
	9800 5500 9800 6100
Wire Wire Line
	4575 1350 4750 1350
Wire Wire Line
	4575 950  4750 950 
Wire Wire Line
	11025 2600 11025 3000
Wire Wire Line
	11025 3000 11025 3100
$EndSCHEMATC
